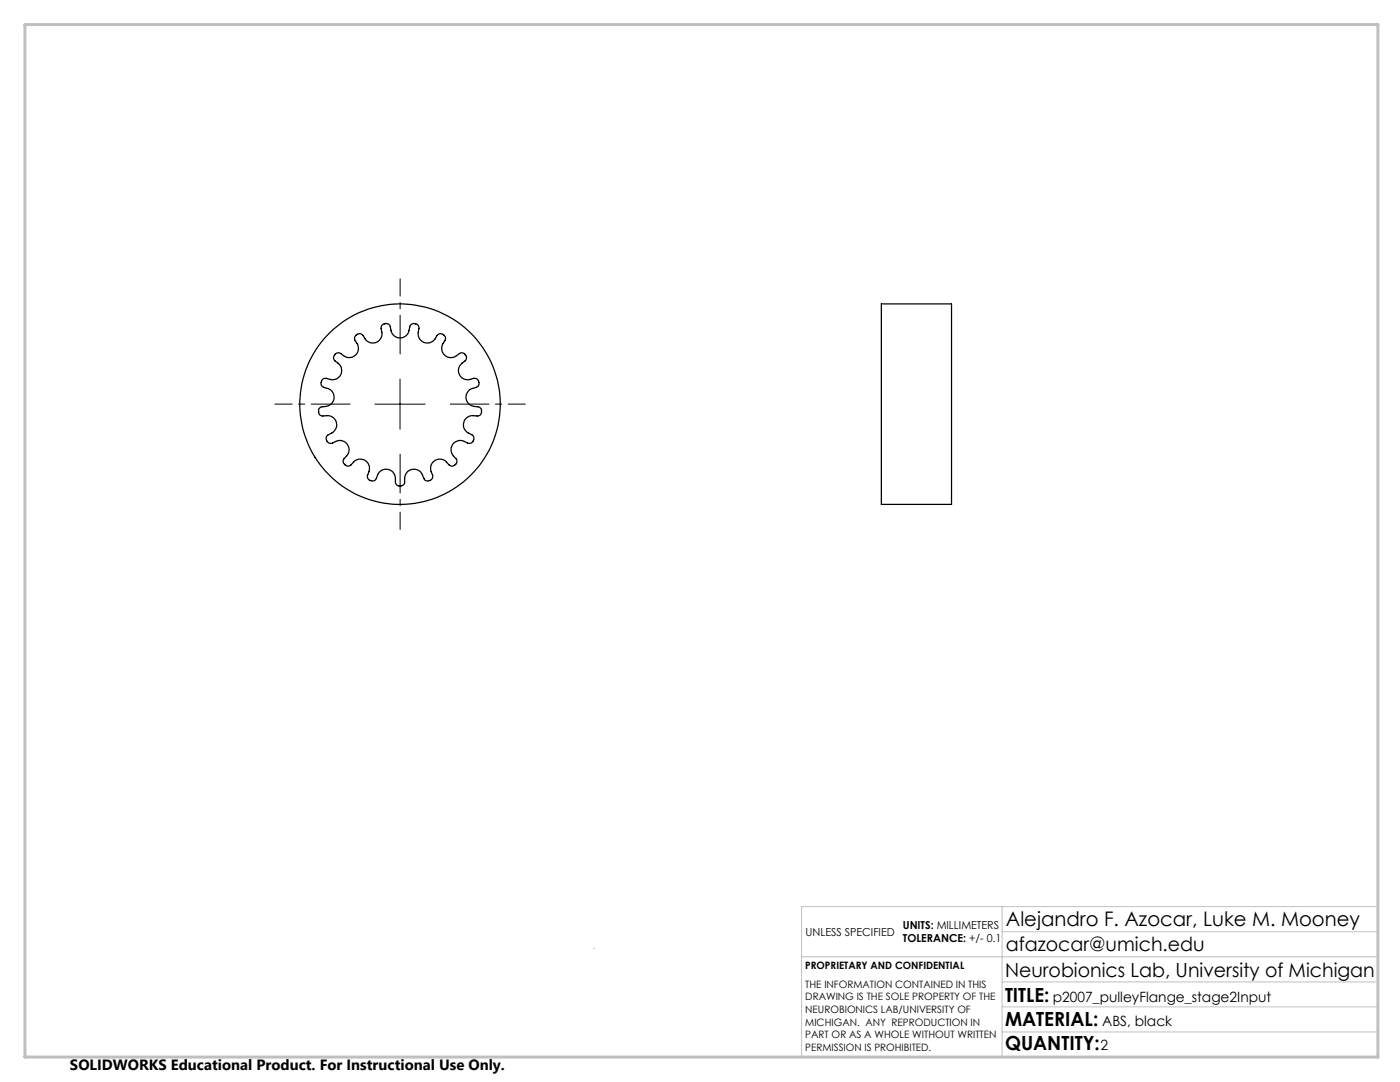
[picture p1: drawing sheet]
<svg xmlns="http://www.w3.org/2000/svg" width="279mm" height="216mm" viewBox="0 0 279 216" stroke-linecap="round" stroke-linejoin="round" font-family="sans-serif">
<path d="M79.9 70.6v-15M69.9 80.6h-15M79.9 90.6v15M89.9 80.6h15" fill="none" stroke="#000" stroke-width=".2" stroke-dasharray="15.2 1.3 1.3 1.3" stroke-dashoffset="7.5"/>
<path d="M79.8 75.6v10.1M74.8 80.6h10" fill="none" stroke="#000" stroke-width=".2"/>
<path d="M118.6 189.2v.1M160 190.9h115M200 185.9h75M200 180.9v30M200 195.9h75M275 180.9h-115v30M200 205.9h75M200 200.9h75" fill="none" stroke="#c0c0c0" stroke-width=".2"/>
<path d="M5 4.9h270v206h-270z" fill="none" stroke="#c0c0c0" stroke-width=".6"/>
<g fill="none" stroke="#000" stroke-width=".25">
<path d="M66.9 70.7a.86 .86 0 0 1 1.1-.1 1.95 1.95 0 0 0 2.9 .3 1.95 1.95 0 0 0 0-3 .94 .94 0 0 1 .3-1.1 .94 .94 0 0 1 1.3 .2 1.93 1.93 0 0 0 1.9 1.4 1.93 1.93 0 0 0 1.8-1.5l-.1-1.5a.94 .94 0 0 1 .8-.8 .94 .94 0 0 1 1 .6 1.95 1.95 0 0 0 1.9 2.2 1.95 1.95 0 0 0 2-2.2 .94 .94 0 0 1 1-.6 .94 .94 0 0 1 .8 .9 1.95 1.95 0 0 0 .2 2.3 1.95 1.95 0 0 0 2.2 .5l.7-.5 .6-.9a.94 .94 0 0 1 1.2-.1 .94 .94 0 0 1 .3 1.1 1.9 1.9 0 0 0-.3 2.7 1.9 1.9 0 0 0 2.6 .4l.7-.5a.94 .94 0 0 1 1.1 .4 .94 .94 0 0 1-.1 1.1 1.95 1.95 0 0 0-1.1 2.7 1.95 1.95 0 0 0 2.8 .8 .95 .95 0 0 1 1 .7 .95 .95 0 0 1-.5 1.1 1.95 1.95 0 0 0-1.8 1.2 1.95 1.95 0 0 0 .4 2.1l.8 .4 1.1 .2a.95 .95 0 0 1 .6 1 .95 .95 0 0 1-.9 .8 1.96 1.96 0 0 0-2.6 1.3 1.96 1.96 0 0 0 1.6 2.4 .94 .94 0 0 1 .3 1.2 .94 .94 0 0 1-1.2 .5 1.96 1.96 0 0 0-2.9 .2 1.96 1.96 0 0 0 .6 2.9 .93 .93 0 0 1-.2 1.2 .93 .93 0 0 1-1.2 0 1.97 1.97 0 0 0-3.4-.2 2.42 2.42 0 0 0 .2 2.4 .94 .94 0 0 1-.7 1 .94 .94 0 0 1-1.1-.4 2.01 2.01 0 0 0-2.6-1.8 2.2 2.2 0 0 0-1.2 2.6 .94 .94 0 0 1-1 .7 .94 .94 0 0 1-.9-.8 1.95 1.95 0 0 0-1.5-2.5 1.95 1.95 0 0 0-2.3 1.8 .93 .93 0 0 1-1.2 .4 .93 .93 0 0 1-.5-1.1 1.96 1.96 0 0 0-.5-2.9 1.96 1.96 0 0 0-2.8 .8 .93 .93 0 0 1-1.3 0 .93 .93 0 0 1-.1-1.2 1.96 1.96 0 0 0 .6-2.9 1.96 1.96 0 0 0-2.9-.2 .94 .94 0 0 1-1.2-.4 .94 .94 0 0 1 .3-1.3 1.96 1.96 0 0 0 1.6-2.4 1.96 1.96 0 0 0-2.6-1.3 .93 .93 0 0 1-.9-.8 .93 .93 0 0 1 .7-1 1.94 1.94 0 0 0 2.2-1.1 1.94 1.94 0 0 0-.6-2.4l-1.4-.5a.96 .96 0 0 1-.3-1.1 .96 .96 0 0 1 1-.6 1.92 1.92 0 0 0 2.4-.2 1.92 1.92 0 0 0 .3-2.4l-1.1-1a.86 .86 0 0 1 .1-1.2zM175.9 60.6h14v40h-14z"/>
<circle cx="79.8" cy="80.6" r="20"/>
</g>
<text font-size="4" x="200.7" y="184.9">Alejandro F. Azocar, Luke M. Mooney</text>
<g font-size="3.9">
<text x="200.7" y="189.8">afazocar@umich.edu</text>
<text x="200.6" y="194.9">Neurobionics Lab, University of Michigan</text>
<text x="200.6" y="199.8">TITLE:</text>
<text x="200.6" y="209.5">QUANTITY:</text>
<text x="200.6" y="204.6">MATERIAL:</text>
</g>
<text font-size="3" x="14" y="213.5">SOLIDWORKS Educational Product. For Instructional Use Only.</text>
<g font-size="2.8">
<text x="210.1" y="199.8">p2007_pulleyFlange_stage2Input</text>
<text x="219.7" y="209.5">2</text>
<text x="220" y="204.6">ABS, black</text>
</g>
<g font-size="2.2">
<text x="180.2" y="185.3">UNITS: MILLIMETERS</text>
<text x="160.8" y="186.8">UNLESS SPECIFIED</text>
<text x="180.2" y="188">TOLERANCE: +/- 0.1</text>
</g>
<g font-size="2">
<text x="160.7" y="193.4">PROPRIETARY AND CONFIDENTIAL</text>
<text x="160.7" y="197.1">THE INFORMATION CONTAINED IN THIS</text>
<text x="160.7" y="199.6">DRAWING IS THE SOLE PROPERTY OF THE</text>
<text x="160.7" y="202.1">NEUROBIONICS LAB/UNIVERSITY OF</text>
<text x="160.7" y="204.6">MICHIGAN. ANY REPRODUCTION IN</text>
<text x="160.7" y="207.2">PART OR AS A WHOLE WITHOUT WRITTEN</text>
<text x="160.7" y="209.7">PERMISSION IS PROHIBITED.</text>
</g>
</svg>
